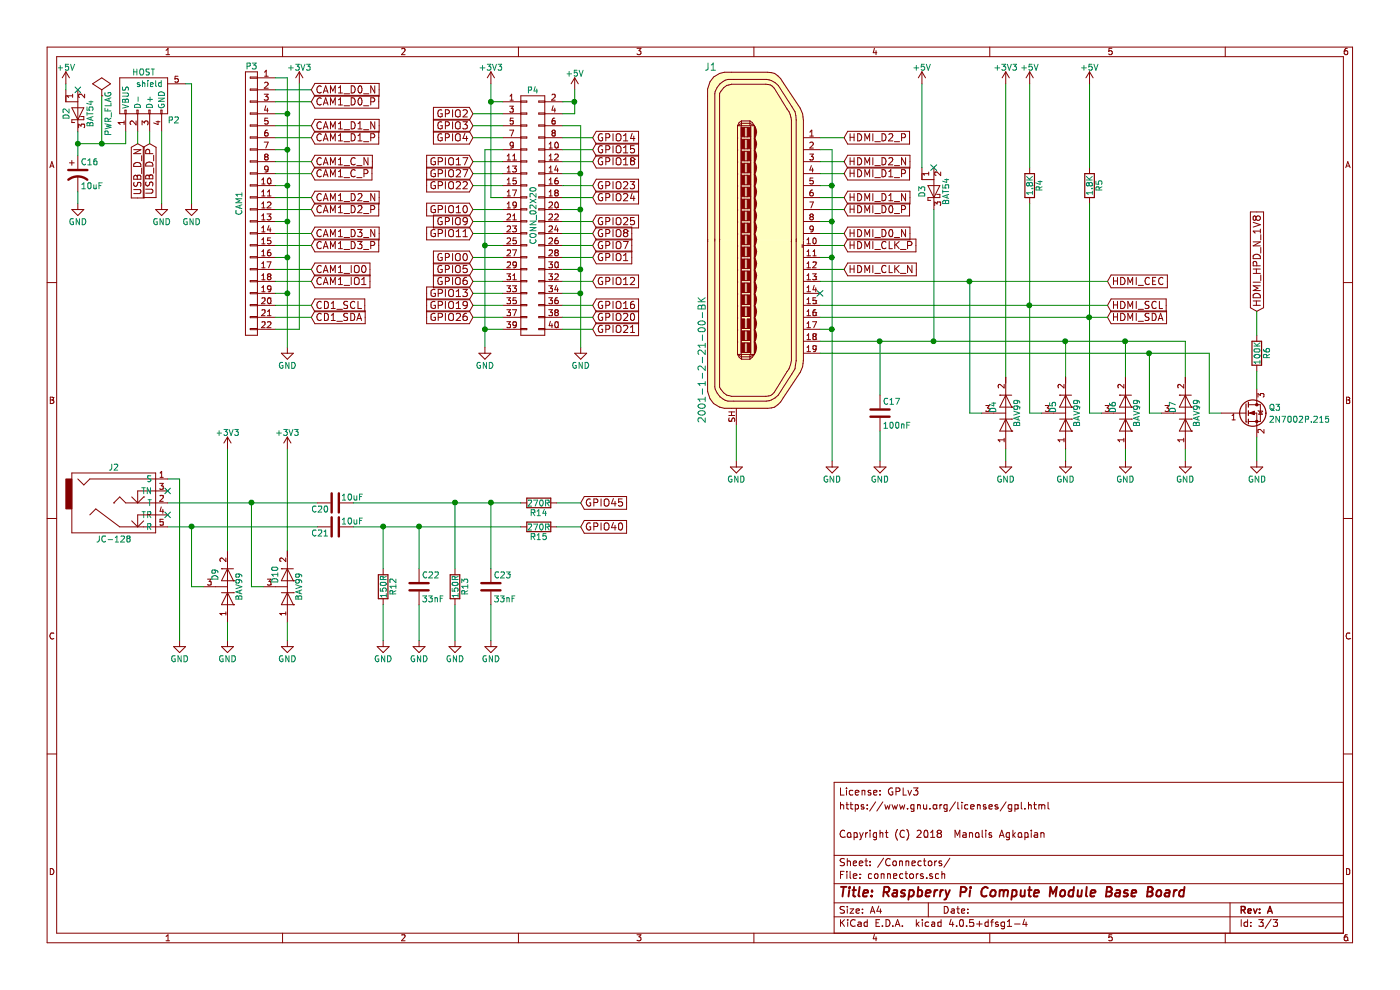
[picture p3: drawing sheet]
EESchema Schematic File Version 2
LIBS:power
LIBS:device
LIBS:transistors
LIBS:conn
LIBS:linear
LIBS:regul
LIBS:74xx
LIBS:cmos4000
LIBS:adc-dac
LIBS:memory
LIBS:xilinx
LIBS:microcontrollers
LIBS:dsp
LIBS:microchip
LIBS:analog_switches
LIBS:motorola
LIBS:texas
LIBS:intel
LIBS:audio
LIBS:interface
LIBS:digital-audio
LIBS:philips
LIBS:display
LIBS:cypress
LIBS:siliconi
LIBS:opto
LIBS:atmel
LIBS:contrib
LIBS:valves
LIBS:KiCADinfo_RPi-modules
LIBS:REG1117
LIBS:dk_USB-DVI-HDMI-Connectors
LIBS:jack_trs_5pins
LIBS:compute_module-cache
EELAYER 25 0
EELAYER END
$Descr A4 11693 8268
encoding utf-8
Sheet 3 3
Title "Raspberry Pi Compute Module Base Board"
Date ""
Rev "A"
Comp ""
Comment1 "Copyright (C) 2018  Manolis Agkopian"
Comment2 ""
Comment3 "https://www.gnu.org/licenses/gpl.html"
Comment4 "License: GPLv3"
$EndDescr
$Comp
L GND #PWR059
U 1 1
P 1350 1700
F 0 "#PWR059" H 1350 1450 50  0001 C CNN
F 1 "GND" H 1350 1550 50  0000 C CNN
F 2 "" H 1350 1700 50  0000 C CNN
F 3 "" H 1350 1700 50  0000 C CNN
	1    1350 1700
	1    0    0    -1  
$EndComp
$Comp
L GND #PWR060
U 1 1
P 1600 1700
F 0 "#PWR060" H 1600 1450 50  0001 C CNN
F 1 "GND" H 1600 1550 50  0000 C CNN
F 2 "" H 1600 1700 50  0000 C CNN
F 3 "" H 1600 1700 50  0000 C CNN
	1    1600 1700
	1    0    0    -1  
$EndComp
Text GLabel 1150 1200 3    60   Input ~ 0
USB_D_N
Text GLabel 1250 1200 3    60   Input ~ 0
USB_D_P
$Comp
L +5V #PWR061
U 1 1
P 550 700
F 0 "#PWR061" H 550 550 50  0001 C CNN
F 1 "+5V" H 550 840 50  0000 C CNN
F 2 "" H 550 700 50  0000 C CNN
F 3 "" H 550 700 50  0000 C CNN
	1    550  700 
	1    0    0    -1  
$EndComp
$Comp
L CP1 C16
U 1 1
P 650 1450
F 0 "C16" H 675 1550 50  0000 L CNN
F 1 "10uF" H 675 1350 50  0000 L CNN
F 2 "Capacitors_Tantalum_SMD:CP_Tantalum_Case-C_EIA-6032-28_Reflow" H 650 1450 50  0001 C CNN
F 3 "" H 650 1450 50  0000 C CNN
	1    650  1450
	1    0    0    -1  
$EndComp
$Comp
L GND #PWR062
U 1 1
P 650 1700
F 0 "#PWR062" H 650 1450 50  0001 C CNN
F 1 "GND" H 650 1550 50  0000 C CNN
F 2 "" H 650 1700 50  0000 C CNN
F 3 "" H 650 1700 50  0000 C CNN
	1    650  1700
	1    0    0    -1  
$EndComp
$Comp
L CONN_01X22 P3
U 1 1
P 2100 1700
F 0 "P3" H 2100 2850 50  0000 C CNN
F 1 "CAM1" V 2200 1700 50  0000 C CNN
F 2 "ffc_conn:FPC_22" H 2100 1700 50  0001 C CNN
F 3 "https://gr.mouser.com/datasheet/2/445/687122183722-1114273.pdf" H 2100 1700 50  0001 C CNN
	1    2100 1700
	-1   0    0    -1  
$EndComp
$Comp
L GND #PWR063
U 1 1
P 2400 2900
F 0 "#PWR063" H 2400 2650 50  0001 C CNN
F 1 "GND" H 2400 2750 50  0000 C CNN
F 2 "" H 2400 2900 50  0000 C CNN
F 3 "" H 2400 2900 50  0000 C CNN
	1    2400 2900
	1    0    0    -1  
$EndComp
Text GLabel 2600 750  2    60   Input ~ 0
CAM1_D0_N
Text GLabel 2600 850  2    60   Input ~ 0
CAM1_D0_P
Text GLabel 2600 1050 2    60   Input ~ 0
CAM1_D1_N
Text GLabel 2600 1150 2    60   Input ~ 0
CAM1_D1_P
Text GLabel 2600 1350 2    60   Input ~ 0
CAM1_C_N
Text GLabel 2600 1450 2    60   Input ~ 0
CAM1_C_P
Text GLabel 2600 1650 2    60   Input ~ 0
CAM1_D2_N
Text GLabel 2600 1750 2    60   Input ~ 0
CAM1_D2_P
Text GLabel 2600 1950 2    60   Input ~ 0
CAM1_D3_N
Text GLabel 2600 2050 2    60   Input ~ 0
CAM1_D3_P
Text GLabel 2600 2250 2    60   Input ~ 0
CAM1_IO0
Text GLabel 2600 2350 2    60   Input ~ 0
CAM1_IO1
Text GLabel 2600 2650 2    60   Input ~ 0
CD1_SDA
Text GLabel 2600 2550 2    60   Input ~ 0
CD1_SCL
$Comp
L +3V3 #PWR064
U 1 1
P 2500 700
F 0 "#PWR064" H 2500 550 50  0001 C CNN
F 1 "+3V3" H 2500 840 50  0000 C CNN
F 2 "" H 2500 700 50  0000 C CNN
F 3 "" H 2500 700 50  0000 C CNN
	1    2500 700 
	1    0    0    -1  
$EndComp
$Comp
L USB_A P2
U 1 1
P 1250 800
F 0 "P2" H 1450 600 50  0000 C CNN
F 1 "HOST" H 1200 1000 50  0000 C CNN
F 2 "Connectors:USB_A" V 1200 700 50  0001 C CNN
F 3 "https://gr.mouser.com/datasheet/2/643/bel_SS-52100-001-1216592.pdf" V 1200 700 50  0001 C CNN
	1    1250 800 
	1    0    0    -1  
$EndComp
$Comp
L 2001-1-2-21-00-BK J1
U 1 1
P 6250 2050
F 0 "J1" H 5935 3545 60  0000 C CNN
F 1 "2001-1-2-21-00-BK" V 5860 1095 60  0000 C CNN
F 2 "HDMI_MOLEX:HDMI_MOLEX_471510001" H 6450 2250 60  0001 L CNN
F 3 "https://gr.mouser.com/datasheet/2/276/0471510001_IO_CONNECTORS-170105.pdf" H 6450 2350 60  0001 L CNN
	1    6250 2050
	1    0    0    -1  
$EndComp
$Comp
L D_x2_Serial_AKC D4
U 1 1
P 8400 3450
F 0 "D4" H 8450 3350 50  0000 C CNN
F 1 "BAV99" H 8400 3550 50  0000 C CNN
F 2 "TO_SOT_Packages_SMD:SOT-23" H 8400 3450 50  0001 C CNN
F 3 "https://gr.mouser.com/datasheet/2/427/bav99g-266615.pdf" H 8400 3450 50  0001 C CNN
	1    8400 3450
	0    1    -1   0   
$EndComp
$Comp
L +5V #PWR065
U 1 1
P 7700 700
F 0 "#PWR065" H 7700 550 50  0001 C CNN
F 1 "+5V" H 7700 840 50  0000 C CNN
F 2 "" H 7700 700 50  0000 C CNN
F 3 "" H 7700 700 50  0000 C CNN
	1    7700 700 
	1    0    0    -1  
$EndComp
$Comp
L C C17
U 1 1
P 7350 3450
F 0 "C17" H 7375 3550 50  0000 L CNN
F 1 "100nF" H 7375 3350 50  0000 L CNN
F 2 "Capacitors_SMD:C_0402" H 7388 3300 50  0001 C CNN
F 3 "" H 7350 3450 50  0000 C CNN
	1    7350 3450
	1    0    0    -1  
$EndComp
$Comp
L GND #PWR066
U 1 1
P 7350 3850
F 0 "#PWR066" H 7350 3600 50  0001 C CNN
F 1 "GND" H 7350 3700 50  0000 C CNN
F 2 "" H 7350 3850 50  0000 C CNN
F 3 "" H 7350 3850 50  0000 C CNN
	1    7350 3850
	1    0    0    -1  
$EndComp
$Comp
L GND #PWR067
U 1 1
P 6150 3850
F 0 "#PWR067" H 6150 3600 50  0001 C CNN
F 1 "GND" H 6150 3700 50  0000 C CNN
F 2 "" H 6150 3850 50  0000 C CNN
F 3 "" H 6150 3850 50  0000 C CNN
	1    6150 3850
	1    0    0    -1  
$EndComp
$Comp
L D_x2_Serial_AKC D5
U 1 1
P 8900 3450
F 0 "D5" H 8950 3350 50  0000 C CNN
F 1 "BAV99" H 8900 3550 50  0000 C CNN
F 2 "TO_SOT_Packages_SMD:SOT-23" H 8900 3450 50  0001 C CNN
F 3 "https://gr.mouser.com/datasheet/2/427/bav99g-266615.pdf" H 8900 3450 50  0001 C CNN
	1    8900 3450
	0    1    -1   0   
$EndComp
$Comp
L D_x2_Serial_AKC D6
U 1 1
P 9400 3450
F 0 "D6" H 9450 3350 50  0000 C CNN
F 1 "BAV99" H 9400 3550 50  0000 C CNN
F 2 "TO_SOT_Packages_SMD:SOT-23" H 9400 3450 50  0001 C CNN
F 3 "https://gr.mouser.com/datasheet/2/427/bav99g-266615.pdf" H 9400 3450 50  0001 C CNN
	1    9400 3450
	0    1    -1   0   
$EndComp
$Comp
L GND #PWR068
U 1 1
P 8400 3850
F 0 "#PWR068" H 8400 3600 50  0001 C CNN
F 1 "GND" H 8400 3700 50  0000 C CNN
F 2 "" H 8400 3850 50  0000 C CNN
F 3 "" H 8400 3850 50  0000 C CNN
	1    8400 3850
	1    0    0    -1  
$EndComp
$Comp
L GND #PWR069
U 1 1
P 8900 3850
F 0 "#PWR069" H 8900 3600 50  0001 C CNN
F 1 "GND" H 8900 3700 50  0000 C CNN
F 2 "" H 8900 3850 50  0000 C CNN
F 3 "" H 8900 3850 50  0000 C CNN
	1    8900 3850
	1    0    0    -1  
$EndComp
$Comp
L GND #PWR070
U 1 1
P 9400 3850
F 0 "#PWR070" H 9400 3600 50  0001 C CNN
F 1 "GND" H 9400 3700 50  0000 C CNN
F 2 "" H 9400 3850 50  0000 C CNN
F 3 "" H 9400 3850 50  0000 C CNN
	1    9400 3850
	1    0    0    -1  
$EndComp
$Comp
L GND #PWR071
U 1 1
P 6950 3850
F 0 "#PWR071" H 6950 3600 50  0001 C CNN
F 1 "GND" H 6950 3700 50  0000 C CNN
F 2 "" H 6950 3850 50  0000 C CNN
F 3 "" H 6950 3850 50  0000 C CNN
	1    6950 3850
	1    0    0    -1  
$EndComp
NoConn ~ 6850 2450
Text GLabel 9250 2350 2    60   Input ~ 0
HDMI_CEC
Text GLabel 9250 2550 2    60   Input ~ 0
HDMI_SCL
Text GLabel 9250 2650 2    60   Input ~ 0
HDMI_SDA
$Comp
L R R4
U 1 1
P 8600 1550
F 0 "R4" V 8680 1550 50  0000 C CNN
F 1 "1.8K" V 8600 1550 50  0000 C CNN
F 2 "Resistors_SMD:R_0603_HandSoldering" V 8530 1550 50  0001 C CNN
F 3 "" H 8600 1550 50  0000 C CNN
	1    8600 1550
	1    0    0    -1  
$EndComp
$Comp
L R R5
U 1 1
P 9100 1550
F 0 "R5" V 9180 1550 50  0000 C CNN
F 1 "1.8K" V 9100 1550 50  0000 C CNN
F 2 "Resistors_SMD:R_0603_HandSoldering" V 9030 1550 50  0001 C CNN
F 3 "" H 9100 1550 50  0000 C CNN
	1    9100 1550
	1    0    0    -1  
$EndComp
$Comp
L +5V #PWR072
U 1 1
P 8600 700
F 0 "#PWR072" H 8600 550 50  0001 C CNN
F 1 "+5V" H 8600 840 50  0000 C CNN
F 2 "" H 8600 700 50  0000 C CNN
F 3 "" H 8600 700 50  0000 C CNN
	1    8600 700 
	1    0    0    -1  
$EndComp
$Comp
L +5V #PWR073
U 1 1
P 9100 700
F 0 "#PWR073" H 9100 550 50  0001 C CNN
F 1 "+5V" H 9100 840 50  0000 C CNN
F 2 "" H 9100 700 50  0000 C CNN
F 3 "" H 9100 700 50  0000 C CNN
	1    9100 700 
	1    0    0    -1  
$EndComp
Text GLabel 7050 1150 2    60   Input ~ 0
HDMI_D2_P
Text GLabel 7050 1350 2    60   Input ~ 0
HDMI_D2_N
Text GLabel 7050 1450 2    60   Input ~ 0
HDMI_D1_P
Text GLabel 7050 1650 2    60   Input ~ 0
HDMI_D1_N
Text GLabel 7050 1750 2    60   Input ~ 0
HDMI_D0_P
Text GLabel 7050 1950 2    60   Input ~ 0
HDMI_D0_N
Text GLabel 7050 2050 2    60   Input ~ 0
HDMI_CLK_P
Text GLabel 7050 2250 2    60   Input ~ 0
HDMI_CLK_N
$Comp
L Q_NMOS_GSD Q3
U 1 1
P 10400 3450
F 0 "Q3" H 10600 3500 50  0000 L CNN
F 1 "2N7002P.215" H 10600 3400 50  0000 L CNN
F 2 "TO_SOT_Packages_SMD:SOT-23" H 10600 3550 50  0001 C CNN
F 3 "https://www.tme.eu/en/Document/fda24b70d66290936384ff869f03745e/2N7002P.pdf" H 10400 3450 50  0001 C CNN
	1    10400 3450
	1    0    0    -1  
$EndComp
$Comp
L R R6
U 1 1
P 10500 2950
F 0 "R6" V 10580 2950 50  0000 C CNN
F 1 "100K" V 10500 2950 50  0000 C CNN
F 2 "Resistors_SMD:R_0603_HandSoldering" V 10430 2950 50  0001 C CNN
F 3 "" H 10500 2950 50  0000 C CNN
	1    10500 2950
	1    0    0    -1  
$EndComp
Text GLabel 10500 2600 1    60   Input ~ 0
HDMI_HPD_N_1V8
$Comp
L GND #PWR074
U 1 1
P 10500 3850
F 0 "#PWR074" H 10500 3600 50  0001 C CNN
F 1 "GND" H 10500 3700 50  0000 C CNN
F 2 "" H 10500 3850 50  0000 C CNN
F 3 "" H 10500 3850 50  0000 C CNN
	1    10500 3850
	1    0    0    -1  
$EndComp
$Comp
L D_x2_Serial_AKC D7
U 1 1
P 9900 3450
F 0 "D7" H 9950 3350 50  0000 C CNN
F 1 "BAV99" H 9900 3550 50  0000 C CNN
F 2 "TO_SOT_Packages_SMD:SOT-23" H 9900 3450 50  0001 C CNN
F 3 "https://gr.mouser.com/datasheet/2/427/bav99g-266615.pdf" H 9900 3450 50  0001 C CNN
	1    9900 3450
	0    1    -1   0   
$EndComp
$Comp
L GND #PWR075
U 1 1
P 9900 3850
F 0 "#PWR075" H 9900 3600 50  0001 C CNN
F 1 "GND" H 9900 3700 50  0000 C CNN
F 2 "" H 9900 3850 50  0000 C CNN
F 3 "" H 9900 3850 50  0000 C CNN
	1    9900 3850
	1    0    0    -1  
$EndComp
$Comp
L PWR_FLAG #FLG076
U 1 1
P 850 800
F 0 "#FLG076" H 850 895 50  0001 C CNN
F 1 "PWR_FLAG" V 900 650 50  0000 C CNN
F 2 "" H 850 800 50  0000 C CNN
F 3 "" H 850 800 50  0000 C CNN
	1    850  800 
	1    0    0    -1  
$EndComp
$Comp
L D_Schottky_AAK D3
U 1 1
P 7800 1600
F 0 "D3" H 7800 1700 50  0000 C CNN
F 1 "BAT54" H 7800 1500 50  0000 C CNN
F 2 "TO_SOT_Packages_SMD:SOT-23" H 7800 1600 50  0001 C CNN
F 3 "https://gr.mouser.com/datasheet/2/427/bat54-58352.pdf" H 7800 1600 50  0001 C CNN
	1    7800 1600
	0    -1   -1   0   
$EndComp
NoConn ~ 7800 1400
$Comp
L D_Schottky_AAK D2
U 1 1
P 650 950
F 0 "D2" H 650 1050 50  0000 C CNN
F 1 "BAT54" H 650 850 50  0000 C CNN
F 2 "TO_SOT_Packages_SMD:SOT-23" H 650 950 50  0001 C CNN
F 3 "https://gr.mouser.com/datasheet/2/427/bat54-58352.pdf" H 650 950 50  0001 C CNN
	1    650  950 
	0    -1   -1   0   
$EndComp
NoConn ~ 650  750 
$Comp
L +3V3 #PWR077
U 1 1
P 8400 700
F 0 "#PWR077" H 8400 550 50  0001 C CNN
F 1 "+3V3" H 8400 840 50  0000 C CNN
F 2 "" H 8400 700 50  0000 C CNN
F 3 "" H 8400 700 50  0000 C CNN
	1    8400 700 
	1    0    0    -1  
$EndComp
$Comp
L CONN_02X20 P4
U 1 1
P 4450 1800
F 0 "P4" H 4450 2850 50  0000 C CNN
F 1 "CONN_02X20" V 4450 1800 50  0000 C CNN
F 2 "Pin_Headers:Pin_Header_Straight_2x20" H 4450 850 50  0001 C CNN
F 3 "" H 4450 850 50  0000 C CNN
	1    4450 1800
	1    0    0    -1  
$EndComp
$Comp
L +3V3 #PWR078
U 1 1
P 4100 700
F 0 "#PWR078" H 4100 550 50  0001 C CNN
F 1 "+3V3" H 4100 840 50  0000 C CNN
F 2 "" H 4100 700 50  0000 C CNN
F 3 "" H 4100 700 50  0000 C CNN
	1    4100 700 
	1    0    0    -1  
$EndComp
$Comp
L +5V #PWR079
U 1 1
P 4800 750
F 0 "#PWR079" H 4800 600 50  0001 C CNN
F 1 "+5V" H 4800 890 50  0000 C CNN
F 2 "" H 4800 750 50  0000 C CNN
F 3 "" H 4800 750 50  0000 C CNN
	1    4800 750 
	1    0    0    -1  
$EndComp
Text GLabel 3950 950  0    60   Input ~ 0
GPIO2
Text GLabel 3950 1050 0    60   Input ~ 0
GPIO3
Text GLabel 3950 1150 0    60   Input ~ 0
GPIO4
$Comp
L GND #PWR080
U 1 1
P 4050 2900
F 0 "#PWR080" H 4050 2650 50  0001 C CNN
F 1 "GND" H 4050 2750 50  0000 C CNN
F 2 "" H 4050 2900 50  0000 C CNN
F 3 "" H 4050 2900 50  0000 C CNN
	1    4050 2900
	1    0    0    -1  
$EndComp
Text GLabel 3950 2650 0    60   Input ~ 0
GPIO26
Text GLabel 3950 2550 0    60   Input ~ 0
GPIO19
Text GLabel 3950 2450 0    60   Input ~ 0
GPIO13
Text GLabel 3950 2350 0    60   Input ~ 0
GPIO6
Text GLabel 3950 2250 0    60   Input ~ 0
GPIO5
Text GLabel 3950 1950 0    60   Input ~ 0
GPIO11
Text GLabel 3950 1850 0    60   Input ~ 0
GPIO9
Text GLabel 3950 1750 0    60   Input ~ 0
GPIO10
Text GLabel 3950 1550 0    60   Input ~ 0
GPIO22
Text GLabel 3950 1450 0    60   Input ~ 0
GPIO27
Text GLabel 3950 1350 0    60   Input ~ 0
GPIO17
$Comp
L GND #PWR081
U 1 1
P 4850 2900
F 0 "#PWR081" H 4850 2650 50  0001 C CNN
F 1 "GND" H 4850 2750 50  0000 C CNN
F 2 "" H 4850 2900 50  0000 C CNN
F 3 "" H 4850 2900 50  0000 C CNN
	1    4850 2900
	1    0    0    -1  
$EndComp
Text GLabel 4950 1150 2    60   Input ~ 0
GPIO14
Text GLabel 4950 1250 2    60   Input ~ 0
GPIO15
Text GLabel 4950 1350 2    60   Input ~ 0
GPIO18
Text GLabel 4950 1550 2    60   Input ~ 0
GPIO23
Text GLabel 4950 1650 2    60   Input ~ 0
GPIO24
Text GLabel 4950 1850 2    60   Input ~ 0
GPIO25
Text GLabel 4950 1950 2    60   Input ~ 0
GPIO8
Text GLabel 4950 2050 2    60   Input ~ 0
GPIO7
Text GLabel 4950 2350 2    60   Input ~ 0
GPIO12
Text GLabel 4950 2550 2    60   Input ~ 0
GPIO16
Text GLabel 4950 2650 2    60   Input ~ 0
GPIO20
Text GLabel 4950 2750 2    60   Input ~ 0
GPIO21
Text GLabel 3950 2150 0    60   Input ~ 0
GPIO0
Text GLabel 4950 2150 2    60   Input ~ 0
GPIO1
$Comp
L GND #PWR082
U 1 1
P 1500 5350
F 0 "#PWR082" H 1500 5100 50  0001 C CNN
F 1 "GND" H 1500 5200 50  0000 C CNN
F 2 "" H 1500 5350 50  0000 C CNN
F 3 "" H 1500 5350 50  0000 C CNN
	1    1500 5350
	1    0    0    -1  
$EndComp
$Comp
L C C20
U 1 1
P 2800 4200
F 0 "C20" V 2850 4000 50  0000 L CNN
F 1 "10uF" V 2750 4250 50  0000 L CNN
F 2 "Capacitors_SMD:C_0805" H 2838 4050 50  0001 C CNN
F 3 "" H 2800 4200 50  0000 C CNN
	1    2800 4200
	0    1    1    0   
$EndComp
$Comp
L C C21
U 1 1
P 2800 4400
F 0 "C21" V 2850 4200 50  0000 L CNN
F 1 "10uF" V 2750 4450 50  0000 L CNN
F 2 "Capacitors_SMD:C_0805" H 2838 4250 50  0001 C CNN
F 3 "" H 2800 4400 50  0000 C CNN
	1    2800 4400
	0    1    1    0   
$EndComp
$Comp
L R R12
U 1 1
P 3200 4900
F 0 "R12" V 3280 4900 50  0000 C CNN
F 1 "150R" V 3200 4900 50  0000 C CNN
F 2 "Resistors_SMD:R_0603_HandSoldering" V 3130 4900 50  0001 C CNN
F 3 "" H 3200 4900 50  0000 C CNN
	1    3200 4900
	1    0    0    -1  
$EndComp
$Comp
L R R13
U 1 1
P 3800 4900
F 0 "R13" V 3880 4900 50  0000 C CNN
F 1 "150R" V 3800 4900 50  0000 C CNN
F 2 "Resistors_SMD:R_0603_HandSoldering" V 3730 4900 50  0001 C CNN
F 3 "" H 3800 4900 50  0000 C CNN
	1    3800 4900
	1    0    0    -1  
$EndComp
$Comp
L GND #PWR083
U 1 1
P 3200 5350
F 0 "#PWR083" H 3200 5100 50  0001 C CNN
F 1 "GND" H 3200 5200 50  0000 C CNN
F 2 "" H 3200 5350 50  0000 C CNN
F 3 "" H 3200 5350 50  0000 C CNN
	1    3200 5350
	1    0    0    -1  
$EndComp
$Comp
L GND #PWR084
U 1 1
P 3800 5350
F 0 "#PWR084" H 3800 5100 50  0001 C CNN
F 1 "GND" H 3800 5200 50  0000 C CNN
F 2 "" H 3800 5350 50  0000 C CNN
F 3 "" H 3800 5350 50  0000 C CNN
	1    3800 5350
	1    0    0    -1  
$EndComp
$Comp
L C C22
U 1 1
P 3500 4900
F 0 "C22" H 3525 5000 50  0000 L CNN
F 1 "33nF" H 3525 4800 50  0000 L CNN
F 2 "Capacitors_SMD:C_0402" H 3538 4750 50  0001 C CNN
F 3 "" H 3500 4900 50  0000 C CNN
	1    3500 4900
	1    0    0    -1  
$EndComp
$Comp
L C C23
U 1 1
P 4100 4900
F 0 "C23" H 4125 5000 50  0000 L CNN
F 1 "33nF" H 4125 4800 50  0000 L CNN
F 2 "Capacitors_SMD:C_0402" H 4138 4750 50  0001 C CNN
F 3 "" H 4100 4900 50  0000 C CNN
	1    4100 4900
	1    0    0    -1  
$EndComp
$Comp
L GND #PWR085
U 1 1
P 3500 5350
F 0 "#PWR085" H 3500 5100 50  0001 C CNN
F 1 "GND" H 3500 5200 50  0000 C CNN
F 2 "" H 3500 5350 50  0000 C CNN
F 3 "" H 3500 5350 50  0000 C CNN
	1    3500 5350
	1    0    0    -1  
$EndComp
$Comp
L GND #PWR086
U 1 1
P 4100 5350
F 0 "#PWR086" H 4100 5100 50  0001 C CNN
F 1 "GND" H 4100 5200 50  0000 C CNN
F 2 "" H 4100 5350 50  0000 C CNN
F 3 "" H 4100 5350 50  0000 C CNN
	1    4100 5350
	1    0    0    -1  
$EndComp
$Comp
L R R14
U 1 1
P 4500 4200
F 0 "R14" V 4580 4200 50  0000 C CNN
F 1 "270R" V 4500 4200 50  0000 C CNN
F 2 "Resistors_SMD:R_0603_HandSoldering" V 4430 4200 50  0001 C CNN
F 3 "" H 4500 4200 50  0000 C CNN
	1    4500 4200
	0    1    1    0   
$EndComp
$Comp
L R R15
U 1 1
P 4500 4400
F 0 "R15" V 4580 4400 50  0000 C CNN
F 1 "270R" V 4500 4400 50  0000 C CNN
F 2 "Resistors_SMD:R_0603_HandSoldering" V 4430 4400 50  0001 C CNN
F 3 "" H 4500 4400 50  0000 C CNN
	1    4500 4400
	0    1    1    0   
$EndComp
Text GLabel 4850 4200 2    60   Input ~ 0
GPIO45
Text GLabel 4850 4400 2    60   Input ~ 0
GPIO40
$Comp
L D_x2_Serial_AKC D9
U 1 1
P 1900 4900
F 0 "D9" H 2000 4800 50  0000 C CNN
F 1 "BAV99" H 1900 5000 50  0000 C CNN
F 2 "TO_SOT_Packages_SMD:SOT-23" H 1900 4900 50  0001 C CNN
F 3 "https://gr.mouser.com/datasheet/2/427/bav99g-266615.pdf" H 1900 4900 50  0001 C CNN
	1    1900 4900
	0    1    -1   0   
$EndComp
$Comp
L D_x2_Serial_AKC D10
U 1 1
P 2400 4900
F 0 "D10" H 2500 4800 50  0000 C CNN
F 1 "BAV99" H 2400 5000 50  0000 C CNN
F 2 "TO_SOT_Packages_SMD:SOT-23" H 2400 4900 50  0001 C CNN
F 3 "https://gr.mouser.com/datasheet/2/427/bav99g-266615.pdf" H 2400 4900 50  0001 C CNN
	1    2400 4900
	0    1    -1   0   
$EndComp
Wire Wire Line
	10500 3850 10500 3650
Wire Wire Line
	10500 2800 10500 2600
Connection ~ 8900 2850
Connection ~ 7800 2850
Wire Wire Line
	7700 1400 7700 700 
Wire Wire Line
	6850 2250 7050 2250
Wire Wire Line
	6850 2050 7050 2050
Wire Wire Line
	6850 1950 7050 1950
Wire Wire Line
	6850 1750 7050 1750
Wire Wire Line
	6850 1650 7050 1650
Wire Wire Line
	6850 1450 7050 1450
Wire Wire Line
	6850 1350 7050 1350
Wire Wire Line
	6850 1150 7050 1150
Wire Wire Line
	8600 1400 8600 700 
Wire Wire Line
	9100 1400 9100 700 
Connection ~ 9100 2650
Connection ~ 8600 2550
Connection ~ 8100 2350
Connection ~ 6950 2150
Wire Wire Line
	6950 2150 6850 2150
Connection ~ 6950 1850
Wire Wire Line
	6950 1850 6850 1850
Connection ~ 6950 1550
Wire Wire Line
	6850 1550 6950 1550
Connection ~ 6950 2750
Wire Wire Line
	6850 1250 6950 1250
Wire Wire Line
	6950 1250 6950 3850
Wire Wire Line
	6950 2750 6850 2750
Wire Wire Line
	9400 2850 9400 3150
Wire Wire Line
	8900 2850 8900 3150
Wire Wire Line
	8400 3850 8400 3750
Wire Wire Line
	8900 3850 8900 3750
Wire Wire Line
	9400 3850 9400 3750
Wire Wire Line
	6850 2650 9250 2650
Wire Wire Line
	9100 1700 9100 3450
Wire Wire Line
	9100 3450 9200 3450
Wire Wire Line
	6850 2550 9250 2550
Wire Wire Line
	8600 1700 8600 3450
Wire Wire Line
	8600 3450 8700 3450
Wire Wire Line
	6850 2350 9250 2350
Wire Wire Line
	8100 3450 8100 2350
Wire Wire Line
	8200 3450 8100 3450
Wire Wire Line
	6150 3850 6150 3550
Wire Wire Line
	7350 3850 7350 3600
Connection ~ 7350 2850
Wire Wire Line
	7350 2850 7350 3300
Wire Wire Line
	6850 2850 9900 2850
Wire Wire Line
	2500 2750 2500 700 
Wire Wire Line
	2300 2750 2500 2750
Wire Wire Line
	2300 2550 2600 2550
Wire Wire Line
	2300 2650 2600 2650
Wire Wire Line
	2300 2350 2600 2350
Wire Wire Line
	2300 2250 2600 2250
Wire Wire Line
	2300 2050 2600 2050
Wire Wire Line
	2300 1950 2600 1950
Wire Wire Line
	2300 1750 2600 1750
Wire Wire Line
	2300 1650 2600 1650
Wire Wire Line
	2300 1450 2600 1450
Wire Wire Line
	2300 1350 2600 1350
Wire Wire Line
	2300 1150 2600 1150
Wire Wire Line
	2300 1050 2600 1050
Wire Wire Line
	2300 850  2600 850 
Wire Wire Line
	2300 750  2600 750 
Connection ~ 2400 2450
Connection ~ 2400 2150
Connection ~ 2400 1850
Connection ~ 2400 1550
Connection ~ 2400 1250
Connection ~ 2400 950 
Wire Wire Line
	2400 650  2400 2900
Wire Wire Line
	2400 2450 2300 2450
Wire Wire Line
	2400 2150 2300 2150
Wire Wire Line
	2400 1850 2300 1850
Wire Wire Line
	2400 1550 2300 1550
Wire Wire Line
	2400 1250 2300 1250
Wire Wire Line
	2300 950  2400 950 
Wire Wire Line
	2300 650  2400 650 
Wire Wire Line
	650  1600 650  1700
Connection ~ 650  1200
Wire Wire Line
	550  750  550  700 
Wire Wire Line
	650  1100 650  1300
Wire Wire Line
	650  1200 1050 1200
Wire Wire Line
	1050 1200 1050 1100
Wire Wire Line
	1250 1100 1250 1200
Wire Wire Line
	1150 1100 1150 1200
Wire Wire Line
	1600 700  1600 1700
Wire Wire Line
	1550 700  1600 700 
Wire Wire Line
	1350 1700 1350 1100
Wire Wire Line
	9900 3850 9900 3750
Wire Wire Line
	9600 3450 9700 3450
Wire Wire Line
	9600 3450 9600 2950
Wire Wire Line
	6850 2950 10100 2950
Wire Wire Line
	9900 2850 9900 3150
Connection ~ 9400 2850
Wire Wire Line
	10200 3450 10100 3450
Wire Wire Line
	10100 3450 10100 2950
Connection ~ 9600 2950
Wire Wire Line
	10500 3250 10500 3100
Wire Wire Line
	850  800  850  1200
Connection ~ 850  1200
Wire Wire Line
	7800 1750 7800 2850
Wire Wire Line
	8400 700  8400 3150
Wire Wire Line
	4200 850  4100 850 
Wire Wire Line
	4100 700  4100 1650
Wire Wire Line
	4700 850  4800 850 
Wire Wire Line
	4800 750  4800 950 
Wire Wire Line
	4800 950  4700 950 
Connection ~ 4800 850 
Wire Wire Line
	4200 950  3950 950 
Wire Wire Line
	4200 1050 3950 1050
Wire Wire Line
	4200 1150 3950 1150
Wire Wire Line
	4050 2750 4200 2750
Wire Wire Line
	4050 1250 4050 2900
Wire Wire Line
	4200 2650 3950 2650
Wire Wire Line
	4200 2550 3950 2550
Wire Wire Line
	4200 2450 3950 2450
Wire Wire Line
	4200 2350 3950 2350
Wire Wire Line
	4200 2250 3950 2250
Wire Wire Line
	4200 2050 4050 2050
Connection ~ 4050 2750
Wire Wire Line
	4200 1950 3950 1950
Wire Wire Line
	4200 1850 3950 1850
Wire Wire Line
	4200 1750 3950 1750
Wire Wire Line
	4100 1650 4200 1650
Connection ~ 4100 850 
Wire Wire Line
	4200 1550 3950 1550
Wire Wire Line
	4200 1450 3950 1450
Wire Wire Line
	4200 1350 3950 1350
Wire Wire Line
	4200 1250 4050 1250
Connection ~ 4050 2050
Wire Wire Line
	4700 1050 4850 1050
Wire Wire Line
	4850 1050 4850 2900
Wire Wire Line
	4700 1150 4950 1150
Wire Wire Line
	4700 1250 4950 1250
Wire Wire Line
	4700 1350 4950 1350
Wire Wire Line
	4700 1450 4850 1450
Connection ~ 4850 1450
Wire Wire Line
	4700 1550 4950 1550
Wire Wire Line
	4700 1650 4950 1650
Wire Wire Line
	4700 1750 4850 1750
Connection ~ 4850 1750
Wire Wire Line
	4700 1850 4950 1850
Wire Wire Line
	4700 1950 4950 1950
Wire Wire Line
	4700 2050 4950 2050
Wire Wire Line
	4700 2250 4850 2250
Connection ~ 4850 2250
Wire Wire Line
	4700 2350 4950 2350
Wire Wire Line
	4700 2450 4850 2450
Connection ~ 4850 2450
Wire Wire Line
	4700 2550 4950 2550
Wire Wire Line
	4700 2650 4950 2650
Wire Wire Line
	4700 2750 4950 2750
Wire Wire Line
	3950 2150 4200 2150
Wire Wire Line
	4950 2150 4700 2150
Wire Wire Line
	1400 4000 1500 4000
Wire Wire Line
	1400 4200 2650 4200
Wire Wire Line
	1400 4400 2650 4400
Wire Wire Line
	2950 4400 4350 4400
Wire Wire Line
	3200 4400 3200 4750
Wire Wire Line
	3800 4750 3800 4200
Wire Wire Line
	2950 4200 4350 4200
Wire Wire Line
	3200 5050 3200 5350
Wire Wire Line
	3800 5050 3800 5350
Wire Wire Line
	3500 4400 3500 4750
Connection ~ 3200 4400
Wire Wire Line
	4100 4200 4100 4750
Connection ~ 3800 4200
Wire Wire Line
	4100 5050 4100 5350
Wire Wire Line
	3500 5350 3500 5050
Connection ~ 4100 4200
Connection ~ 3500 4400
Wire Wire Line
	4650 4200 4850 4200
Wire Wire Line
	4850 4400 4650 4400
Wire Wire Line
	1700 4900 1600 4900
Wire Wire Line
	1600 4900 1600 4400
Connection ~ 1600 4400
Wire Wire Line
	2200 4900 2100 4900
Wire Wire Line
	2100 4900 2100 4200
Connection ~ 2100 4200
$Comp
L GND #PWR087
U 1 1
P 1900 5350
F 0 "#PWR087" H 1900 5100 50  0001 C CNN
F 1 "GND" H 1900 5200 50  0000 C CNN
F 2 "" H 1900 5350 50  0000 C CNN
F 3 "" H 1900 5350 50  0000 C CNN
	1    1900 5350
	1    0    0    -1  
$EndComp
$Comp
L GND #PWR088
U 1 1
P 2400 5350
F 0 "#PWR088" H 2400 5100 50  0001 C CNN
F 1 "GND" H 2400 5200 50  0000 C CNN
F 2 "" H 2400 5350 50  0000 C CNN
F 3 "" H 2400 5350 50  0000 C CNN
	1    2400 5350
	1    0    0    -1  
$EndComp
Wire Wire Line
	2400 5350 2400 5200
Wire Wire Line
	1900 5350 1900 5200
$Comp
L +3V3 #PWR089
U 1 1
P 1900 3750
F 0 "#PWR089" H 1900 3600 50  0001 C CNN
F 1 "+3V3" H 1900 3890 50  0000 C CNN
F 2 "" H 1900 3750 50  0000 C CNN
F 3 "" H 1900 3750 50  0000 C CNN
	1    1900 3750
	1    0    0    -1  
$EndComp
Wire Wire Line
	1900 3750 1900 4600
$Comp
L +3V3 #PWR090
U 1 1
P 2400 3750
F 0 "#PWR090" H 2400 3600 50  0001 C CNN
F 1 "+3V3" H 2400 3890 50  0000 C CNN
F 2 "" H 2400 3750 50  0000 C CNN
F 3 "" H 2400 3750 50  0000 C CNN
	1    2400 3750
	1    0    0    -1  
$EndComp
Wire Wire Line
	2400 3750 2400 4600
$Comp
L JACK_TRS_5PINS J2
U 1 1
P 1000 4200
F 0 "J2" H 950 4500 50  0000 C CNN
F 1 "JC-128" H 950 3900 50  0000 C CNN
F 2 "jc-128:JC-128" H 1100 4000 50  0001 C CNN
F 3 "https://www.tme.eu/en/Document/b2d3db3ed78affad83450dce59a7cdd9/jc-128.pdf" H 1100 4000 50  0001 C CNN
	1    1000 4200
	1    0    0    -1  
$EndComp
Wire Wire Line
	1500 4000 1500 5350
NoConn ~ 1400 4100
NoConn ~ 1400 4300
$EndSCHEMATC
